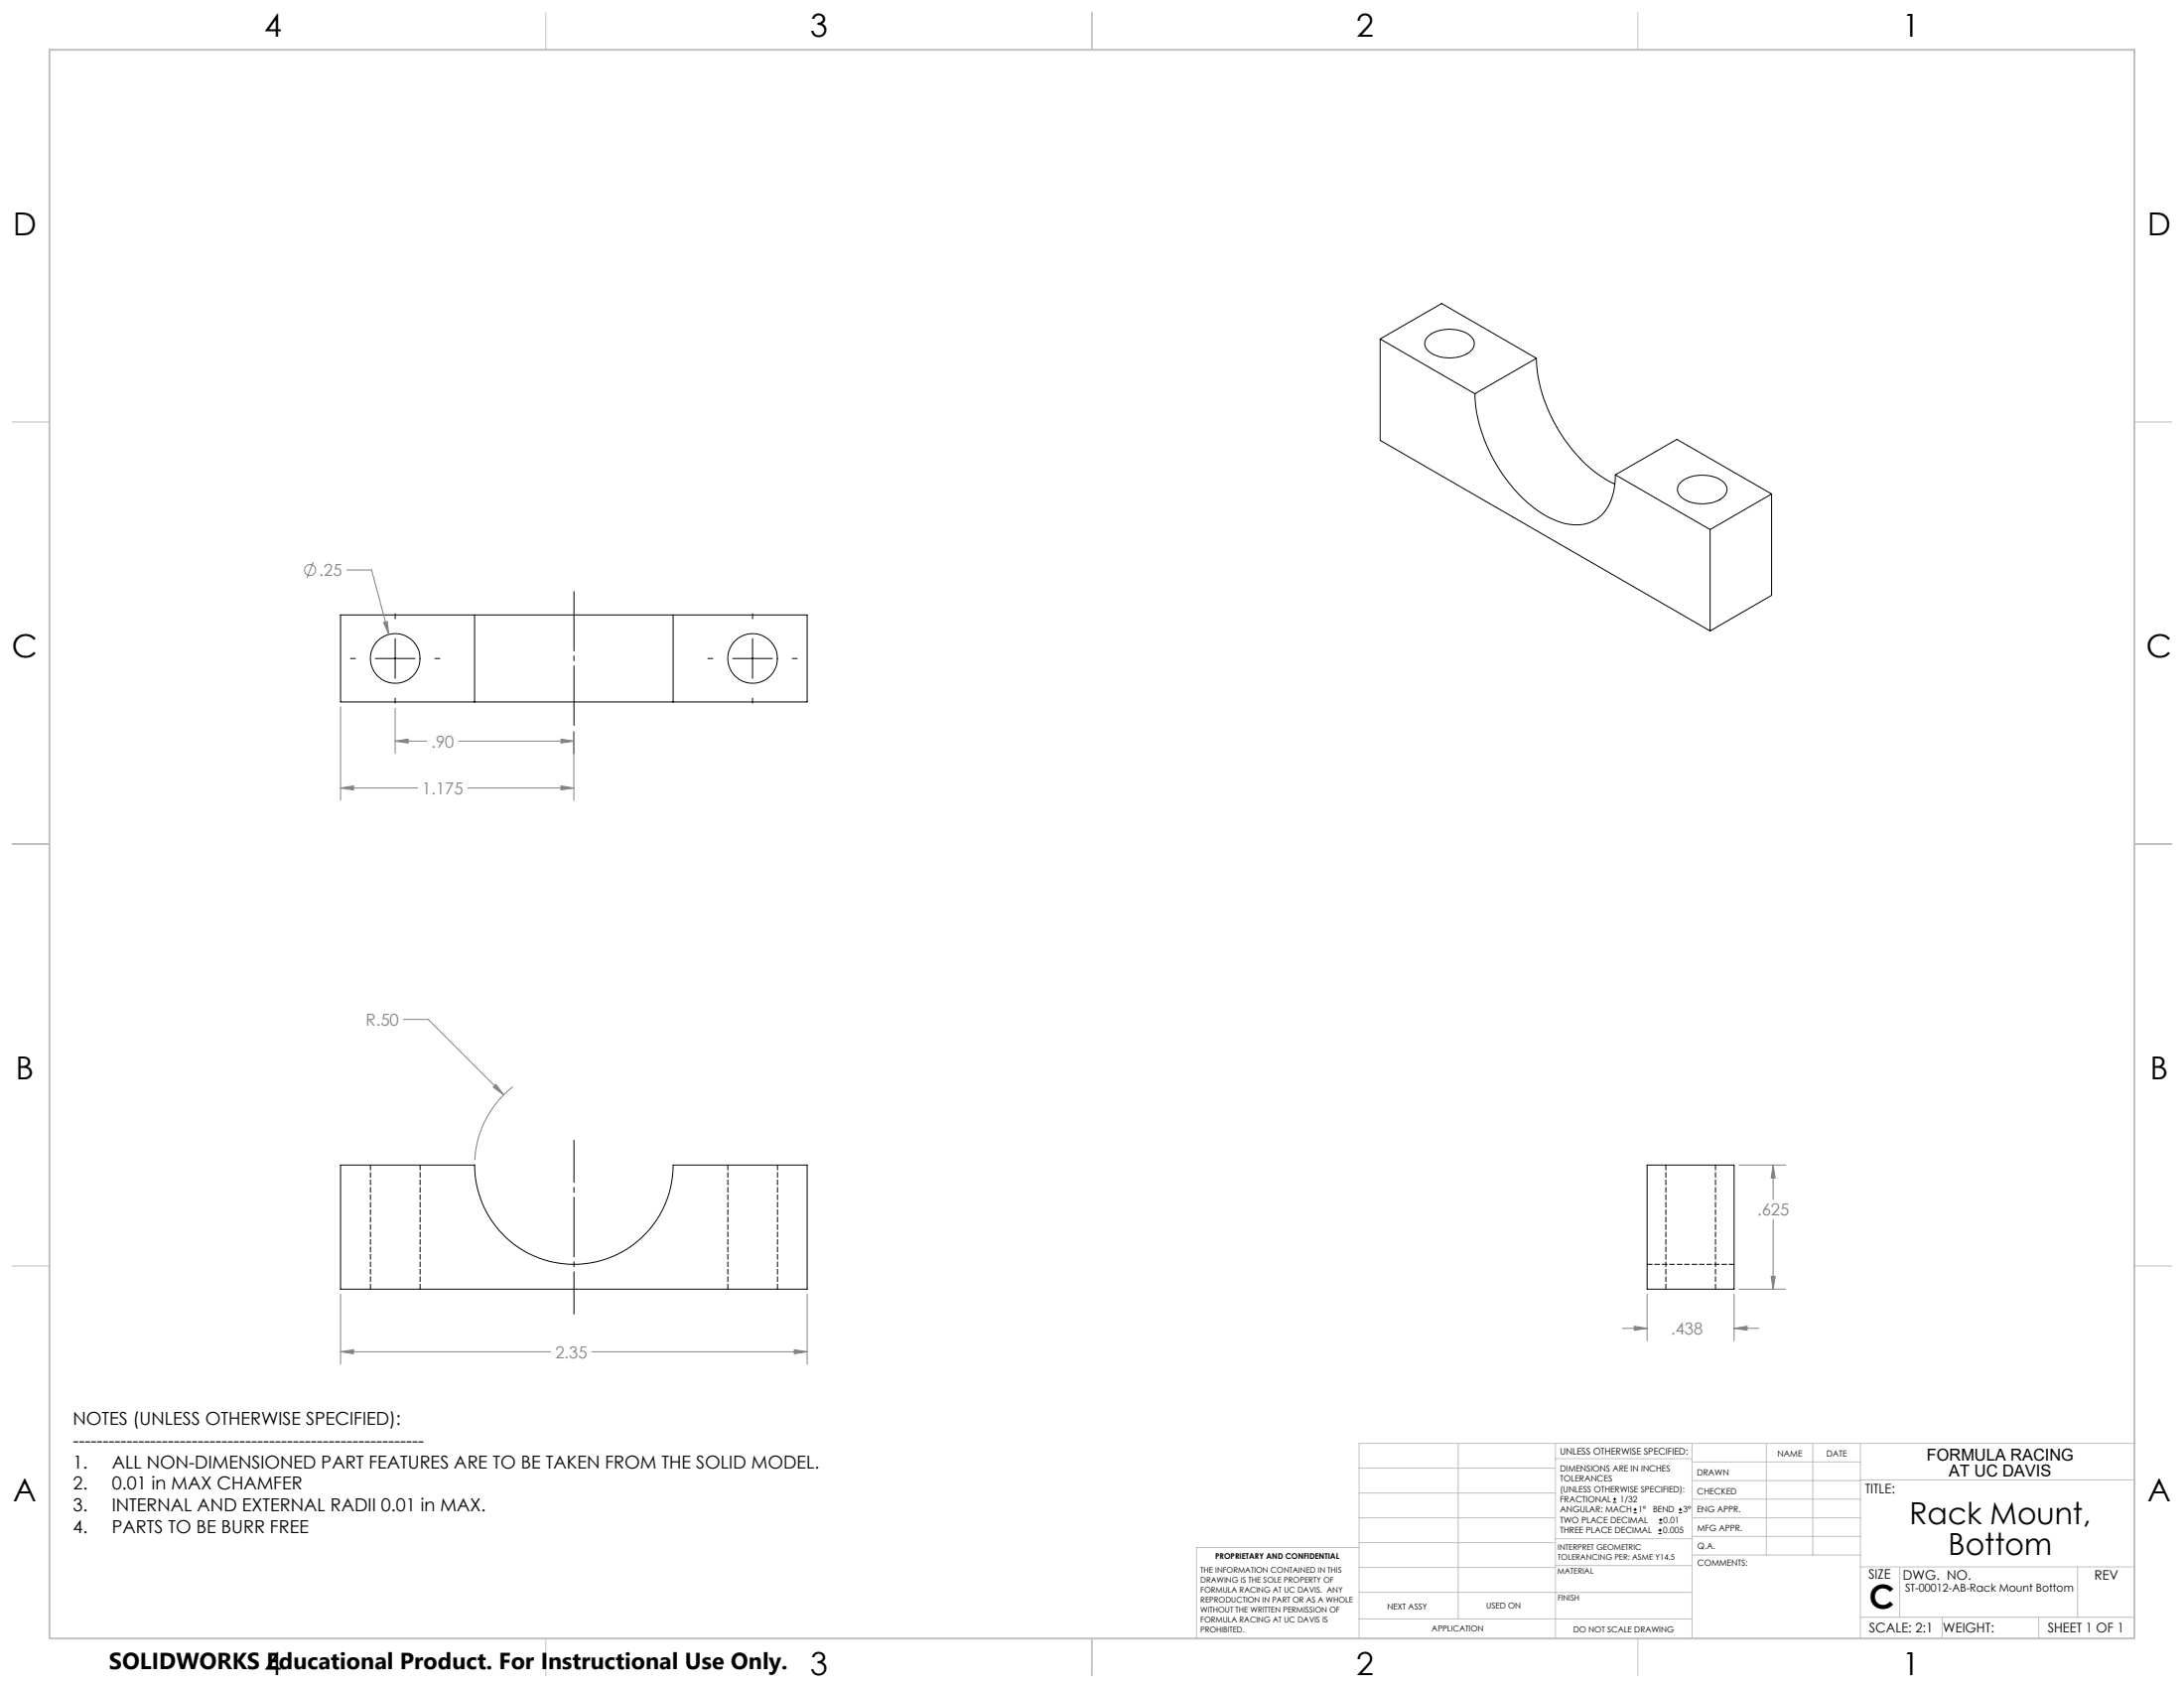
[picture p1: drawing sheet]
<svg xmlns="http://www.w3.org/2000/svg" width="559mm" height="432mm" viewBox="0 0 559 432" stroke-linecap="round" stroke-linejoin="round" font-family="sans-serif">
<g fill="none" stroke="#000" stroke-width=".25">
<path d="M353.1 86.7l15.8-9.1 24.2 14.1M353.1 86.7v25.9l84.5 48.8M353.1 86.7l24.3 14M365.5 86a9 9 0 0 1 10.9 .1 2.62 2.62 0 0 1-1 4.4 9.4 9.4 0 0 1-10.1-.9 2.38 2.38 0 0 1 .2-3.6zM393.1 91.7a39.9 39.9 0 0 0 18 31.1l2.1 1M393.1 91.7l-15.7 9M377.4 100.7a39.7 39.7 0 0 0 17.9 31.1 13.5 13.5 0 0 0 11.6 1.8 10.6 10.6 0 0 0 6.1-8.7l.3-3.4M413.3 121.5l15.7-9.1 24.3 14M413.3 121.5l24.3 14M430.1 123.3a9.2 9.2 0 0 1 11 .2 2.62 2.62 0 0 1-1.1 4.3 9.4 9.4 0 0 1-10.1-.8 2.42 2.42 0 0 1 .2-3.7zM437.6 135.5v25.9M453.3 126.4l-15.7 9.1"/>
<path d="M453.3 126.4v25.9l-15.7 9.1M101.1 157v1.3M121.4 157.3h50.8M121.4 157.3h-34.3v22.3h34.3M121.4 157.3v22.3M172.2 157.3h34.3v22.3h-34.3M172.2 157.3v22.3M192.5 157v1.3M89.7 168.5h1.2M96 168.5h10.2M101.1 163.4v10.1M101.1 178.6v1.3"/>
<path d="M111.3 168.5h1.2M121.4 179.6h50.8M181.1 168.5h1.3M187.5 168.5h10.1M192.5 163.4v10.1M192.5 178.6v1.3M202.7 168.5h1.3M87.1 298h34.3a25.4 25.4 0 0 0 25.4 25.4 25.4 25.4 0 0 0 25.4-25.4h34.3v31.8h-119.4zM421.4 298h22.3v31.8h-22.3zM412.7 384.3h.9M412.7 383.5h.9M413.1 383.1v.8"/>
<path d="M418 387h.8M418 386.2h.8M418.4 385.7v.9M424.3 392.3h.9M424.3 391.4h.9M424.5 389.6h.8M424.5 388.8h.8M424.7 391v.9M424.9 388.4v.8M429.5 387h.9M429.5 386.2h.9M429.9 385.7v.9"/>
<circle cx="101.1" cy="168.5" r="6.4"/>
<circle cx="192.5" cy="168.5" r="6.4"/>
</g>
<path d="M94.8 298v31.8M186.2 298v31.8M426.2 298v31.8M107.5 329.8v-31.8M198.9 329.8v-31.8M421.5 323.4h22.2M438.9 329.8v-31.8" fill="none" stroke="#000" stroke-width=".25" stroke-dasharray="1.3 .6"/>
<g fill="none" stroke="#808080" stroke-width=".25">
<path d="M80.2 143.8l-1.7 4M88.7 145.8h6.4l4.4 16.5M98.1 159.2l1-.2 .4 3.3zM87.1 180.8v24M101.1 181.2v11.6M101.1 189.6h8.1M101.1 189.6l3.3-.5v1zM117.4 189.6h29.4M143.5 189.1l3.3 .5-3.3 .5zM146.8 187.2v17.6M87.1 201.6h19.7M87.1 201.6l3.4-.6v1.1z"/>
<path d="M119.7 201.6h27.1M143.5 201l3.3 .6-3.3 .5zM103.2 260.8h6.4l19.3 19.3M126.9 277.4l2 2.7-2.7-2zM131.2 278a25.6 25.6 0 0 0-9.7 18.8M445 298h11.8M453.7 298v8.9M453.7 298l.5 3.3h-1zM453.7 311.9v17.9M87.1 331v18M206.5 331v18M415.1 339.8h6.3"/>
<path d="M418.1 339.3l3.3 .5-3.3 .5zM421.4 331v12M443.7 339.8l3.3-.5v1zM443.7 331v12M443.7 339.8h6.3M445 329.8h11.8M453.2 326.5h1l-.5 3.3zM87.1 345.8h53.8M87.1 345.8l3.4-.5v1zM151.4 345.8h55.1M203.2 345.3l3.3 .5-3.3 .5z"/>
<circle cx="79.3" cy="145.8" r="1.41"/>
</g>
<path d="M146.9 291.7v44.4" fill="none" stroke="#000" stroke-width=".25" stroke-dasharray="15.2 1.3 1.3 1.3" stroke-dashoffset="4.4"/>
<path d="M146.9 150.9v35" fill="none" stroke="#000" stroke-width=".25" stroke-dasharray="15.2 1.3 1.3 1.3" stroke-dashoffset="-.3"/>
<g fill="none" stroke="#c0c0c0" stroke-width=".25">
<path d="M139.7 3.2v9.5M279.4 3.2v9.5M419.1 3.2v9.5M3.1 107.9h9.6M546.1 107.9h9.5M3.1 215.9h9.6M546.1 215.9h9.5M3.1 323.8h9.6M546.1 323.8h9.5M347.7 375.6h50.3M373.1 369.2v44.9M398 369.2v49.9"/>
<path d="M398 373.1h34.9M432.9 369.2v49.9M432.9 378.7h43.1M432.9 374h43.1M451.9 369.2v28.6M463.8 369.2v28.6M476 369.2v49.9M476 378.6h70.1M546.1 369.2h-198.4v49.9M347.7 394.6h50.3M347.7 388.3h50.3M347.7 381.9h50.3"/>
<path d="M347.7 395.9h-41.6v23.2M398 393.6h35M432.9 383.5h43.1M432.9 388.3h43.1M432.9 393h43.1M433 397.8h43M139.7 419.1v9.6M279.4 419.1v9.6M347.7 414.1h85.2M347.7 401h50.3M347.7 407.3h50.3M398 407.4h34.9"/>
<path d="M398 400.5h35M419.1 419.1v9.6M476 413.7h70.1M476 400.8h70.1M486.1 400.8v12.9M496.9 413.7v5.4M521.6 413.7v5.4M531.6 400.8v12.9"/>
</g>
<path d="M12.7 12.7h533.4v406.4h-533.4z" fill="none" stroke="#c0c0c0" stroke-width=".5"/>
<path d="M126.9 277.4l-.7 .7 2.7 2zM87.1 345.8l3.4-.5v1zM203.2 345.3l3.3 .5-3.3 .5zM87.1 201.6l3.4-.6v1.1zM143.5 201l3.3 .6-3.3 .5zM143.5 189.1l3.3 .5-3.3 .5zM101.1 189.6l3.3-.5v1zM98.1 159.2l1.4 3.1-.4-3.3zM443.7 339.8l3.3-.5v1zM418.1 339.3l3.3 .5-3.3 .5zM453.7 298l.5 3.3h-1zM453.2 326.5h1l-.5 3.3z" fill="#808080"/>
<text font-size="8.5" x="478.3" y="411.4">C</text>
<g font-size="8.1">
<text x="67.6" y="9.3">4</text>
<text x="207.3" y="9.3">3</text>
<text x="347" y="9.3">2</text>
<text x="486.7" y="9.3">1</text>
<text x="3.3" y="60.1">D</text>
<text x="549.4" y="60.1">D</text>
<text x="3" y="168">C</text>
<text x="549.1" y="168">C</text>
<text x="4" y="276">B</text>
<text x="550.1" y="276">B</text>
<text x="3.3" y="383.9">A</text>
<text x="549.4" y="383.9">A</text>
<text x="67.6" y="428.4">4</text>
<text x="207.3" y="428.4">3</text>
<text x="347" y="428.4">2</text>
<text x="486.7" y="428.4">1</text>
</g>
<g font-size="7.8">
<text x="488.6" y="389.9">Rack Mount,</text>
<text x="498.5" y="397.6">Bottom</text>
</g>
<text font-size="5.9" x="27.9" y="427">SOLIDWORKS Educational Product. For Instructional Use Only.</text>
<g font-size="4.6">
<text x="18.6" y="364.4">NOTES (UNLESS OTHERWISE SPECIFIED):</text>
<text x="18.6" y="370">-----------------------------------------------------------</text>
<text x="18.6" y="375.5">1.</text>
<text x="28.7" y="375.5">ALL NON-DIMENSIONED PART FEATURES ARE TO BE TAKEN FROM THE SOLID MODEL.</text>
<text x="18.6" y="381.1">2.</text>
<text x="28.7" y="381.1">0.01 in MAX CHAMFER</text>
<text x="18.6" y="386.7">3.</text>
<text x="28.7" y="386.7">INTERNAL AND EXTERNAL RADII 0.01 in MAX.</text>
<text x="18.6" y="392.3">4.</text>
<text x="28.7" y="392.3">PARTS TO BE BURR FREE</text>
</g>
<g font-size="4.2" fill="#808080">
<text x="81.7" y="147.4">.25</text>
<text x="110.4" y="191.1">.90</text>
<text x="108" y="203.1">1.175</text>
<text x="93.6" y="262.3">R.50</text>
<text x="449.6" y="311">.625</text>
<text x="427.5" y="341.4">.438</text>
<text x="142.1" y="347.4">2.35</text>
</g>
<g font-size="4.2">
<text x="493" y="373.5">FORMULA RACING</text>
<text x="498.7" y="377.8">AT UC DAVIS</text>
</g>
<g font-size="3.4">
<text x="477.2" y="381.9">TITLE:</text>
<text x="478.1" y="404">SIZE</text>
<text x="486.9" y="404">DWG. NO.</text>
<text x="535.9" y="404.1">REV</text>
<text x="478.2" y="417.6">SCALE: 2:1</text>
<text x="497.1" y="417.7">WEIGHT:</text>
<text x="523.9" y="417.6">SHEET 1 OF 1</text>
</g>
<text font-size="2.8" x="487.4" y="407.2">ST-00012-AB-Rack Mount Bottom</text>
<text font-size="2.4" x="399.2" y="372.1">UNLESS OTHERWISE SPECIFIED:</text>
<g font-size="2.2">
<text x="399.2" y="376.4">DIMENSIONS ARE IN INCHES</text>
<text x="434.2" y="377.3">DRAWN</text>
<text x="454.8" y="372.5">NAME</text>
<text x="467.3" y="372.6">DATE</text>
<text x="399.2" y="379">TOLERANCES</text>
<text x="399.2" y="381.7">(UNLESS OTHERWISE SPECIFIED):</text>
<text x="434.3" y="382.2">CHECKED</text>
<text x="399.2" y="389.6">TWO PLACE DECIMAL</text>
<text x="399.2" y="384.3">FRACTIONAL</text>
<text x="399.2" y="387">ANGULAR: MACH</text>
<text x="414.5" y="384.3">1/32</text>
<text x="419.1" y="387">1°</text>
<text x="422.9" y="387">BEND</text>
<text x="425.6" y="389.6">0.01</text>
<text x="430.6" y="387">3°</text>
<text x="434.2" y="386.9">ENG APPR.</text>
<text x="399.2" y="392.3">THREE PLACE DECIMAL</text>
<text x="425.5" y="392.3">0.005</text>
<text x="434.3" y="391.6">MFG APPR.</text>
<text x="434.3" y="396.3">Q.A.</text>
<text x="434.3" y="400.5">COMMENTS:</text>
</g>
<g font-size="2.1">
<text x="354.9" y="411.6">NEXT ASSY</text>
<text x="380.3" y="411.6">USED ON</text>
<text x="366.3" y="417.4">APPLICATION</text>
<text x="402.5" y="417.5">DO NOT SCALE DRAWING</text>
</g>
<g font-size="2">
<text x="310.9" y="398.8">PROPRIETARY AND CONFIDENTIAL</text>
<text x="398.6" y="396.5">INTERPRET GEOMETRIC</text>
<text x="398.6" y="399">TOLERANCING PER: ASME Y14.5</text>
<text x="307.2" y="402.4">THE INFORMATION CONTAINED IN THIS</text>
<text x="307.2" y="404.9">DRAWING IS THE SOLE PROPERTY OF</text>
<text x="307.2" y="407.5">FORMULA RACING AT UC DAVIS. ANY</text>
<text x="398.5" y="402.6">MATERIAL</text>
<text x="307.2" y="410">REPRODUCTION IN PART OR AS A WHOLE</text>
<text x="307.2" y="412.5">WITHOUT THE WRITTEN PERMISSION OF</text>
<text x="398.5" y="409.4">FINISH</text>
<text x="307.2" y="415">FORMULA RACING AT UC DAVIS IS</text>
<text x="307.2" y="417.6">PROHIBITED.</text>
</g>
</svg>
